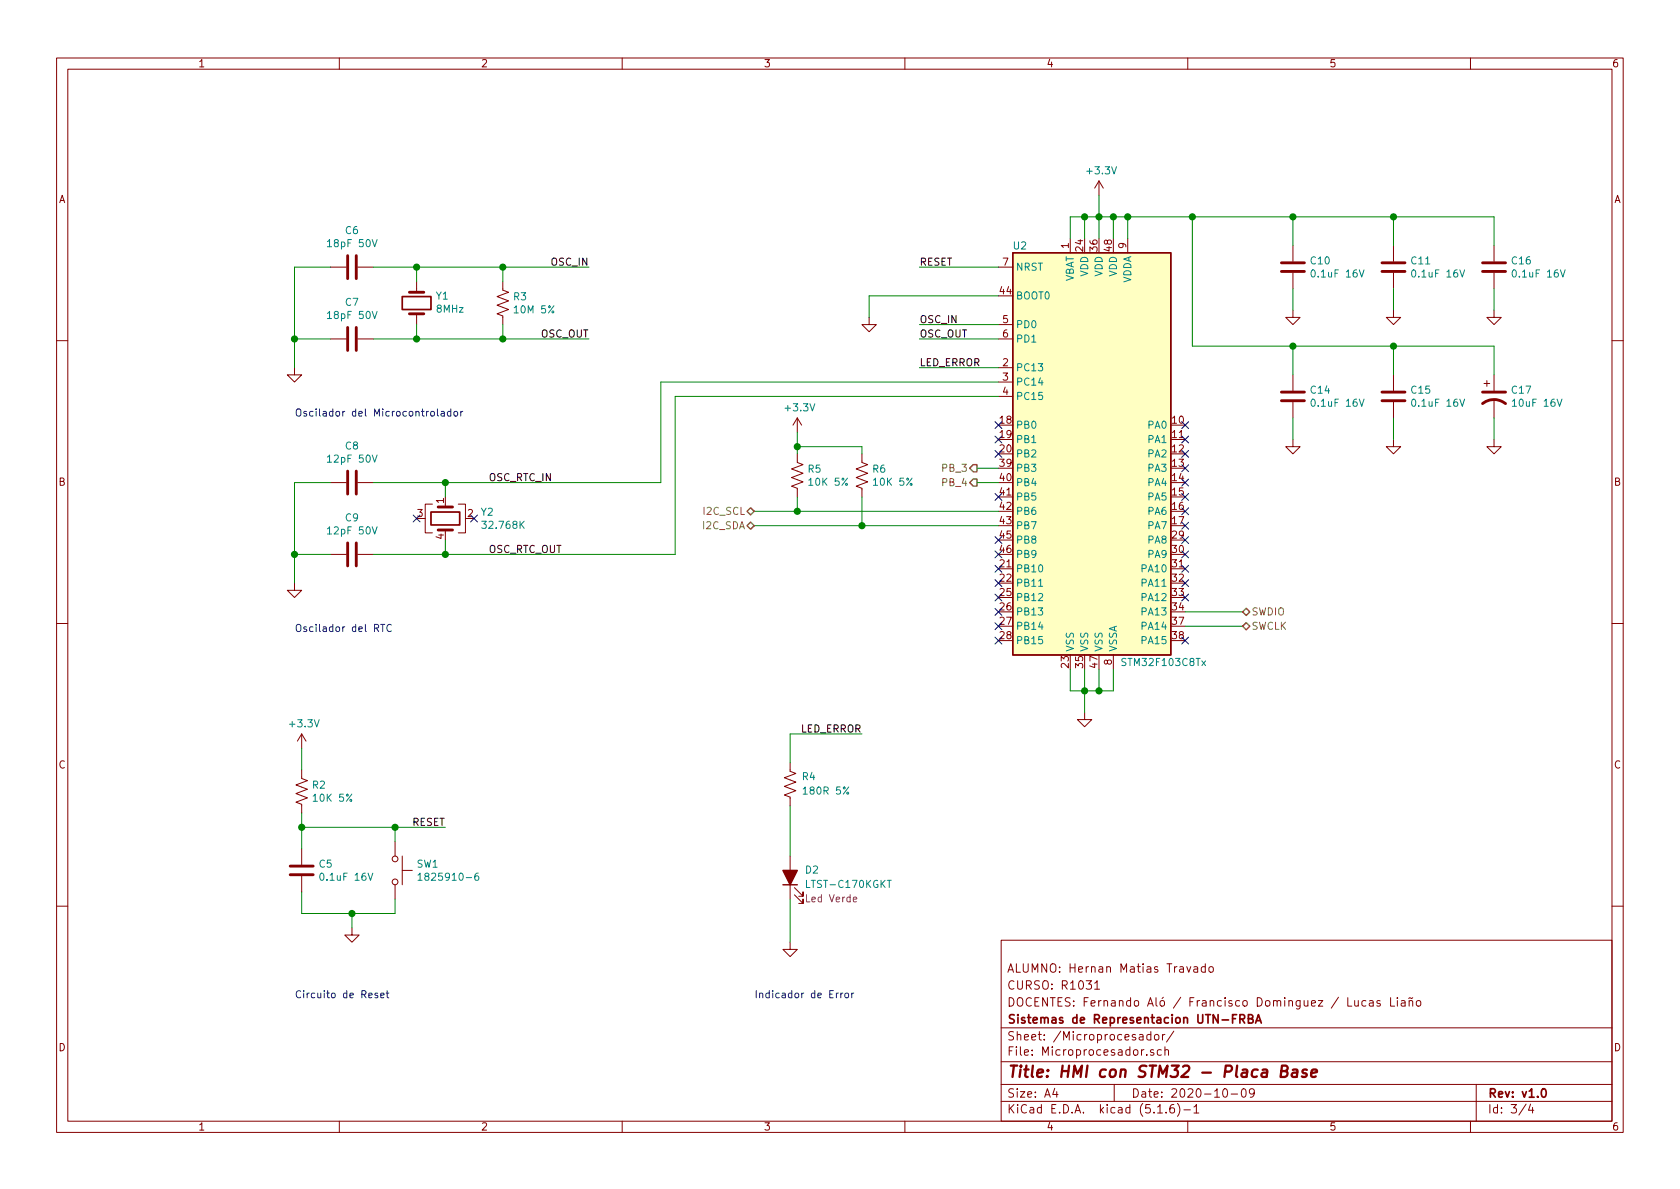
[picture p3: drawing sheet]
EESchema Schematic File Version 4
EELAYER 30 0
EELAYER END
$Descr A4 11693 8268
encoding utf-8
Sheet 3 4
Title "HMI con STM32 - Placa Base"
Date "2020-10-09"
Rev "v1.0"
Comp "Sistemas de Representacion UTN-FRBA"
Comment1 "DOCENTES: Fernando Aló / Francisco Dominguez / Lucas Liaño"
Comment2 "CURSO: R1031"
Comment3 "ALUMNO: Hernan Matias Travado"
Comment4 ""
$EndDescr
$Comp
L MCU_ST_STM32F1:STM32F103C8Tx U?
U 1 1
P 7650 3150
AR Path="/5F80D07D" Ref="U?"  Part="1" 
AR Path="/5F805E46/5F80D07D" Ref="U2"  Part="1" 
F 0 "U2" H 7100 4600 50  0000 C CNN
F 1 "STM32F103C8Tx" H 8100 1700 50  0000 C CNN
F 2 "Package_QFP:LQFP-48_7x7mm_P0.5mm" H 7050 1750 50  0001 R CNN
F 3 "https://www.st.com/resource/en/datasheet/stm32f103cb.pdf" H 7650 3150 50  0001 C CNN
F 4 "497-17666-1-ND" H 7650 3150 50  0001 C CNN "Digikey P/N"
F 5 "STMicroelectronics" H 7650 3150 50  0001 C CNN "Manufacturer"
F 6 "STM32F103C8T6TR" H 7650 3150 50  0001 C CNN "Manufacturer P/N"
	1    7650 3150
	1    0    0    -1  
$EndComp
$Comp
L power:+3.3V #PWR?
U 1 1
P 7650 1350
AR Path="/5F80D083" Ref="#PWR?"  Part="1" 
AR Path="/5F805E46/5F80D083" Ref="#PWR015"  Part="1" 
F 0 "#PWR015" H 7650 1200 50  0001 C CNN
F 1 "+3.3V" H 7665 1523 50  0000 C CNN
F 2 "" H 7650 1350 50  0001 C CNN
F 3 "" H 7650 1350 50  0001 C CNN
	1    7650 1350
	1    0    0    -1  
$EndComp
Wire Wire Line
	7650 1350 7650 1500
Wire Wire Line
	7650 1500 7750 1500
Wire Wire Line
	7750 1500 7750 1650
Connection ~ 7650 1500
Wire Wire Line
	7650 1500 7650 1650
Wire Wire Line
	7650 1500 7550 1500
Wire Wire Line
	7550 1500 7550 1650
Wire Wire Line
	6950 1850 6400 1850
Text Label 6400 1850 0    50   ~ 0
RESET
$Comp
L power:GND #PWR?
U 1 1
P 7550 4950
AR Path="/5F80D095" Ref="#PWR?"  Part="1" 
AR Path="/5F805E46/5F80D095" Ref="#PWR014"  Part="1" 
F 0 "#PWR014" H 7550 4700 50  0001 C CNN
F 1 "GND" H 7555 4777 50  0001 C CNN
F 2 "" H 7550 4950 50  0001 C CNN
F 3 "" H 7550 4950 50  0001 C CNN
	1    7550 4950
	1    0    0    -1  
$EndComp
Wire Wire Line
	7450 4650 7450 4800
Wire Wire Line
	7450 4800 7550 4800
Wire Wire Line
	7550 4800 7550 4650
Wire Wire Line
	7650 4650 7650 4800
Wire Wire Line
	7650 4800 7550 4800
Connection ~ 7550 4800
Wire Wire Line
	7550 4800 7550 4950
Wire Wire Line
	8250 4250 8650 4250
Wire Wire Line
	8250 4350 8650 4350
$Comp
L Device:R_US R?
U 1 1
P 6000 3300
AR Path="/5F80D0B2" Ref="R?"  Part="1" 
AR Path="/5F805E46/5F80D0B2" Ref="R6"  Part="1" 
F 0 "R6" H 6068 3346 50  0000 L CNN
F 1 "10K 5%" H 6068 3255 50  0000 L CNN
F 2 "Resistor_SMD:R_0603_1608Metric" V 6040 3290 50  0001 C CNN
F 3 "https://www.yageo.com/upload/media/product/productsearch/datasheet/rchip/PYu-AC_51_RoHS_L_7.pdf" H 6000 3300 50  0001 C CNN
F 4 "311-10KLECT-ND" H 6000 3300 50  0001 C CNN "Digikey P/N"
F 5 "Yageo" H 6000 3300 50  0001 C CNN "Manufacturer"
F 6 "AC0603JR-0710KL" H 6000 3300 50  0001 C CNN "Manufacturer P/N"
	1    6000 3300
	1    0    0    -1  
$EndComp
$Comp
L Device:R_US R?
U 1 1
P 5550 3300
AR Path="/5F80D0BB" Ref="R?"  Part="1" 
AR Path="/5F805E46/5F80D0BB" Ref="R5"  Part="1" 
F 0 "R5" H 5618 3346 50  0000 L CNN
F 1 "10K 5%" H 5618 3255 50  0000 L CNN
F 2 "Resistor_SMD:R_0603_1608Metric" V 5590 3290 50  0001 C CNN
F 3 "https://www.yageo.com/upload/media/product/productsearch/datasheet/rchip/PYu-AC_51_RoHS_L_7.pdf" H 5550 3300 50  0001 C CNN
F 4 "311-10KLECT-ND" H 5550 3300 50  0001 C CNN "Digikey P/N"
F 5 "Yageo" H 5550 3300 50  0001 C CNN "Manufacturer"
F 6 "AC0603JR-0710KL" H 5550 3300 50  0001 C CNN "Manufacturer P/N"
	1    5550 3300
	1    0    0    -1  
$EndComp
Wire Wire Line
	5550 3450 5550 3550
Connection ~ 5550 3550
Wire Wire Line
	5550 3550 5250 3550
Wire Wire Line
	6000 3450 6000 3650
Connection ~ 6000 3650
Wire Wire Line
	5550 3000 5550 3100
$Comp
L power:+3.3V #PWR?
U 1 1
P 5550 3000
AR Path="/5F80D0C8" Ref="#PWR?"  Part="1" 
AR Path="/5F805E46/5F80D0C8" Ref="#PWR013"  Part="1" 
F 0 "#PWR013" H 5550 2850 50  0001 C CNN
F 1 "+3.3V" H 5565 3173 50  0000 C CNN
F 2 "" H 5550 3000 50  0001 C CNN
F 3 "" H 5550 3000 50  0001 C CNN
	1    5550 3000
	1    0    0    -1  
$EndComp
Wire Wire Line
	6000 3150 6000 3100
Wire Wire Line
	6000 3100 5550 3100
Connection ~ 5550 3100
Wire Wire Line
	5550 3100 5550 3150
Text Label 6400 2550 0    50   ~ 0
LED_ERROR
Wire Wire Line
	6400 2550 6950 2550
NoConn ~ 6950 2950
NoConn ~ 6950 3050
NoConn ~ 6950 3150
NoConn ~ 6950 3450
NoConn ~ 6950 3750
NoConn ~ 6950 3850
NoConn ~ 6950 3950
NoConn ~ 6950 4050
NoConn ~ 6950 4150
NoConn ~ 6950 4250
NoConn ~ 6950 4350
NoConn ~ 6950 4450
NoConn ~ 8250 4450
NoConn ~ 8250 2950
NoConn ~ 8250 3050
NoConn ~ 8250 3950
NoConn ~ 8250 3850
NoConn ~ 8250 3750
NoConn ~ 8250 3650
NoConn ~ 8250 3550
NoConn ~ 8250 3450
NoConn ~ 8250 3350
NoConn ~ 8250 3250
$Comp
L Switch:SW_Push SW?
U 1 1
P 2750 6050
AR Path="/5F80D0FA" Ref="SW?"  Part="1" 
AR Path="/5F0D3A68/5F80D0FA" Ref="SW?"  Part="1" 
AR Path="/5F805E46/5F80D0FA" Ref="SW1"  Part="1" 
F 0 "SW1" V 2704 6198 50  0000 L CNN
F 1 "1825910-6" V 2795 6198 50  0000 L CNN
F 2 "Button_Switch_THT:SW_PUSH_6mm_H5mm" H 2750 6250 50  0001 C CNN
F 3 "https://www.te.com/commerce/DocumentDelivery/DDEController?Action=srchrtrv&DocNm=1825910&DocType=Customer+Drawing&DocLang=English" H 2750 6250 50  0001 C CNN
F 4 "450-1650-ND" H 2750 6050 50  0001 C CNN "Digikey P/N"
F 5 "TE Connectivity ALCOSWITCH Switches" H 2750 6050 50  0001 C CNN "Manufacturer"
F 6 "1825910-6" H 2750 6050 50  0001 C CNN "Manufacturer P/N"
	1    2750 6050
	0    1    1    0   
$EndComp
$Comp
L Device:C C?
U 1 1
P 9000 1850
AR Path="/5F80D103" Ref="C?"  Part="1" 
AR Path="/5F0D3A68/5F80D103" Ref="C?"  Part="1" 
AR Path="/5F805E46/5F80D103" Ref="C10"  Part="1" 
F 0 "C10" H 9115 1896 50  0000 L CNN
F 1 "0.1uF 16V" H 9115 1805 50  0000 L CNN
F 2 "Capacitor_SMD:C_0603_1608Metric" H 9038 1700 50  0001 C CNN
F 3 "https://media.digikey.com/pdf/Data%20Sheets/Samsung%20PDFs/CL_Series_MLCC_ds.pdf" H 9000 1850 50  0001 C CNN
F 4 "1276-1005-1-ND" H 9000 1850 50  0001 C CNN "Digikey P/N"
F 5 "Samsung Electro-Mechanics" H 9000 1850 50  0001 C CNN "Manufacturer"
F 6 "CL10B104KO8NNNC" H 9000 1850 50  0001 C CNN "Manufacturer P/N"
	1    9000 1850
	1    0    0    -1  
$EndComp
$Comp
L power:GND #PWR?
U 1 1
P 2450 6450
AR Path="/5F80D109" Ref="#PWR?"  Part="1" 
AR Path="/5F0D3A68/5F80D109" Ref="#PWR?"  Part="1" 
AR Path="/5F805E46/5F80D109" Ref="#PWR011"  Part="1" 
F 0 "#PWR011" H 2450 6200 50  0001 C CNN
F 1 "GND" H 2455 6277 50  0001 C CNN
F 2 "" H 2450 6450 50  0001 C CNN
F 3 "" H 2450 6450 50  0001 C CNN
	1    2450 6450
	1    0    0    -1  
$EndComp
Wire Wire Line
	2450 6450 2450 6350
Wire Wire Line
	2750 6350 2750 6250
$Comp
L Device:R_US R?
U 1 1
P 2100 5500
AR Path="/5F80D115" Ref="R?"  Part="1" 
AR Path="/5F0D3A68/5F80D115" Ref="R?"  Part="1" 
AR Path="/5F805E46/5F80D115" Ref="R2"  Part="1" 
F 0 "R2" H 2168 5546 50  0000 L CNN
F 1 "10K 5%" H 2168 5455 50  0000 L CNN
F 2 "Resistor_SMD:R_0603_1608Metric" V 2140 5490 50  0001 C CNN
F 3 "https://www.yageo.com/upload/media/product/productsearch/datasheet/rchip/PYu-AC_51_RoHS_L_7.pdf" H 2100 5500 50  0001 C CNN
F 4 "311-10KLECT-ND" H 2100 5500 50  0001 C CNN "Digikey P/N"
F 5 "Yageo" H 2100 5500 50  0001 C CNN "Manufacturer"
F 6 "AC0603JR-0710KL" H 2100 5500 50  0001 C CNN "Manufacturer P/N"
	1    2100 5500
	1    0    0    -1  
$EndComp
$Comp
L power:+3.3V #PWR?
U 1 1
P 2100 5200
AR Path="/5F80D11B" Ref="#PWR?"  Part="1" 
AR Path="/5F0D3A68/5F80D11B" Ref="#PWR?"  Part="1" 
AR Path="/5F805E46/5F80D11B" Ref="#PWR010"  Part="1" 
F 0 "#PWR010" H 2100 5050 50  0001 C CNN
F 1 "+3.3V" H 2115 5373 50  0000 C CNN
F 2 "" H 2100 5200 50  0001 C CNN
F 3 "" H 2100 5200 50  0001 C CNN
	1    2100 5200
	1    0    0    -1  
$EndComp
Wire Wire Line
	2100 5200 2100 5350
Wire Wire Line
	2750 5750 2750 5850
Wire Wire Line
	2750 5750 3100 5750
Connection ~ 2750 5750
Text Notes 2050 6950 0    50   ~ 0
Circuito de Reset
Text Label 3100 5750 2    50   ~ 0
RESET
Wire Wire Line
	2100 5650 2100 5750
Wire Wire Line
	2100 6350 2450 6350
Connection ~ 2450 6350
Wire Wire Line
	2450 6350 2750 6350
Wire Wire Line
	2100 5750 2750 5750
NoConn ~ 8250 3150
$Comp
L Device:R_US R?
U 1 1
P 5500 5450
AR Path="/5F09D028/5F80FF50" Ref="R?"  Part="1" 
AR Path="/5F80FF50" Ref="R?"  Part="1" 
AR Path="/5F805E46/5F80FF50" Ref="R4"  Part="1" 
F 0 "R4" H 5370 5400 50  0000 C CNN
F 1 "180R 5%" H 5250 5500 50  0000 C CNN
F 2 "Resistor_SMD:R_0603_1608Metric" V 5540 5440 50  0001 C CNN
F 3 "https://www.yageo.com/upload/media/product/productsearch/datasheet/rchip/PYu-RC_Group_51_RoHS_L_11.pdf" H 5500 5450 50  0001 C CNN
F 4 "311-180GRCT-ND" H 5500 5450 50  0001 C CNN "Digikey P/N"
F 5 "Yageo" H 5500 5450 50  0001 C CNN "Manufacturer"
F 6 "RC0603JR-07180RL" H 5500 5450 50  0001 C CNN "Manufacturer P/N"
	1    5500 5450
	-1   0    0    1   
$EndComp
$Comp
L Device:LED_ALT D?
U 1 1
P 5500 6100
AR Path="/5F09D028/5F80FF59" Ref="D?"  Part="1" 
AR Path="/5F80FF59" Ref="D?"  Part="1" 
AR Path="/5F805E46/5F80FF59" Ref="D2"  Part="1" 
F 0 "D2" V 5550 6000 50  0000 R CNN
F 1 "LTST-C170KGKT" V 5450 6000 50  0000 R CNN
F 2 "LED_SMD:LED_0805_2012Metric" H 5500 6100 50  0001 C CNN
F 3 "http://optoelectronics.liteon.com/upload/download/DS22-2000-109/LTST-C171KRKT.pdf" H 5500 6100 50  0001 C CNN
F 4 "160-1414-1-ND" H 5500 6100 50  0001 C CNN "Digikey P/N"
F 5 "Lite-On Inc." H 5500 6100 50  0001 C CNN "Manufacturer"
F 6 "LTST-C170KGKT" H 5500 6100 50  0001 C CNN "Manufacturer P/N"
F 7 "Led Verde" V 5350 6000 50  0000 R CNN "Notes"
	1    5500 6100
	0    -1   -1   0   
$EndComp
Wire Wire Line
	5500 5600 5500 5950
$Comp
L Device:C C?
U 1 1
P 2450 1850
AR Path="/5F822F02" Ref="C?"  Part="1" 
AR Path="/5F0D3A68/5F822F02" Ref="C?"  Part="1" 
AR Path="/5F805E46/5F822F02" Ref="C6"  Part="1" 
F 0 "C6" V 2702 1850 50  0000 C CNN
F 1 "18pF 50V" V 2611 1850 50  0000 C CNN
F 2 "Capacitor_SMD:C_0603_1608Metric" H 2488 1700 50  0001 C CNN
F 3 "https://media.digikey.com/pdf/Data%20Sheets/Samsung%20PDFs/CL_Series_MLCC_ds.pdf" H 2450 1850 50  0001 C CNN
F 4 "1276-1089-1-ND" H 2450 1850 50  0001 C CNN "Digikey P/N"
F 5 "Samsung Electro-Mechanics" H 2450 1850 50  0001 C CNN "Manufacturer"
F 6 "CL10C180JB8NNNC" H 2450 1850 50  0001 C CNN "Manufacturer P/N"
	1    2450 1850
	0    -1   -1   0   
$EndComp
$Comp
L Device:C C?
U 1 1
P 2450 2350
AR Path="/5F822F0B" Ref="C?"  Part="1" 
AR Path="/5F0D3A68/5F822F0B" Ref="C?"  Part="1" 
AR Path="/5F805E46/5F822F0B" Ref="C7"  Part="1" 
F 0 "C7" V 2702 2350 50  0000 C CNN
F 1 "18pF 50V" V 2611 2350 50  0000 C CNN
F 2 "Capacitor_SMD:C_0603_1608Metric" H 2488 2200 50  0001 C CNN
F 3 "https://media.digikey.com/pdf/Data%20Sheets/Samsung%20PDFs/CL_Series_MLCC_ds.pdf" H 2450 2350 50  0001 C CNN
F 4 "1276-1089-1-ND" H 2450 2350 50  0001 C CNN "Digikey P/N"
F 5 "Samsung Electro-Mechanics" H 2450 2350 50  0001 C CNN "Manufacturer"
F 6 "CL10C180JB8NNNC" H 2450 2350 50  0001 C CNN "Manufacturer P/N"
	1    2450 2350
	0    -1   -1   0   
$EndComp
Wire Wire Line
	2900 1950 2900 1850
Wire Wire Line
	2900 1850 2600 1850
Wire Wire Line
	2900 2250 2900 2350
Wire Wire Line
	2900 2350 2600 2350
$Comp
L power:GND #PWR?
U 1 1
P 2050 2550
AR Path="/5F822F15" Ref="#PWR?"  Part="1" 
AR Path="/5F0D3A68/5F822F15" Ref="#PWR?"  Part="1" 
AR Path="/5F805E46/5F822F15" Ref="#PWR08"  Part="1" 
F 0 "#PWR08" H 2050 2300 50  0001 C CNN
F 1 "GND" H 2055 2377 50  0001 C CNN
F 2 "" H 2050 2550 50  0001 C CNN
F 3 "" H 2050 2550 50  0001 C CNN
	1    2050 2550
	1    0    0    -1  
$EndComp
Wire Wire Line
	2050 2550 2050 2350
Wire Wire Line
	2050 1850 2300 1850
Wire Wire Line
	2300 2350 2050 2350
Connection ~ 2050 2350
Wire Wire Line
	2050 2350 2050 1850
Connection ~ 2900 1850
Connection ~ 2900 2350
Wire Wire Line
	2900 1850 3500 1850
Wire Wire Line
	2900 2350 3500 2350
$Comp
L Device:R_US R?
U 1 1
P 3500 2100
AR Path="/5F822F27" Ref="R?"  Part="1" 
AR Path="/5F0D3A68/5F822F27" Ref="R?"  Part="1" 
AR Path="/5F805E46/5F822F27" Ref="R3"  Part="1" 
F 0 "R3" H 3568 2146 50  0000 L CNN
F 1 "10M 5%" H 3568 2055 50  0000 L CNN
F 2 "Resistor_SMD:R_0603_1608Metric" V 3540 2090 50  0001 C CNN
F 3 "https://www.yageo.com/upload/media/product/productsearch/datasheet/rchip/PYu-RC_Group_51_RoHS_L_11.pdf" H 3500 2100 50  0001 C CNN
F 4 "311-10MGRCT-ND" H 3500 2100 50  0001 C CNN "Digikey P/N"
F 5 "Yageo" H 3500 2100 50  0001 C CNN "Manufacturer"
F 6 "RC0603JR-0710ML" H 3500 2100 50  0001 C CNN "Manufacturer P/N"
	1    3500 2100
	1    0    0    -1  
$EndComp
Wire Wire Line
	3500 1950 3500 1850
Wire Wire Line
	3500 2250 3500 2350
$Comp
L Device:C C?
U 1 1
P 2450 3350
AR Path="/5F822F3F" Ref="C?"  Part="1" 
AR Path="/5F0D3A68/5F822F3F" Ref="C?"  Part="1" 
AR Path="/5F805E46/5F822F3F" Ref="C8"  Part="1" 
F 0 "C8" V 2702 3350 50  0000 C CNN
F 1 "12pF 50V" V 2611 3350 50  0000 C CNN
F 2 "Capacitor_SMD:C_0603_1608Metric" H 2488 3200 50  0001 C CNN
F 3 "https://media.digikey.com/pdf/Data%20Sheets/Samsung%20PDFs/CL_Series_MLCC_ds.pdf" H 2450 3350 50  0001 C CNN
F 4 "1276-1254-1-ND" H 2450 3350 50  0001 C CNN "Digikey P/N"
F 5 "Samsung Electro-Mechanics" H 2450 3350 50  0001 C CNN "Manufacturer"
F 6 "CL10C120JB8NNNC" H 2450 3350 50  0001 C CNN "Manufacturer P/N"
	1    2450 3350
	0    -1   -1   0   
$EndComp
$Comp
L Device:C C?
U 1 1
P 2450 3850
AR Path="/5F822F48" Ref="C?"  Part="1" 
AR Path="/5F0D3A68/5F822F48" Ref="C?"  Part="1" 
AR Path="/5F805E46/5F822F48" Ref="C9"  Part="1" 
F 0 "C9" V 2702 3850 50  0000 C CNN
F 1 "12pF 50V" V 2611 3850 50  0000 C CNN
F 2 "Capacitor_SMD:C_0603_1608Metric" H 2488 3700 50  0001 C CNN
F 3 "https://media.digikey.com/pdf/Data%20Sheets/Samsung%20PDFs/CL_Series_MLCC_ds.pdf" H 2450 3850 50  0001 C CNN
F 4 "1276-1254-1-ND" H 2450 3850 50  0001 C CNN "Digikey P/N"
F 5 "Samsung Electro-Mechanics" H 2450 3850 50  0001 C CNN "Manufacturer"
F 6 "CL10C120JB8NNNC" H 2450 3850 50  0001 C CNN "Manufacturer P/N"
	1    2450 3850
	0    -1   -1   0   
$EndComp
Wire Wire Line
	3100 3450 3100 3350
Wire Wire Line
	3100 3350 2600 3350
Wire Wire Line
	3100 3750 3100 3850
Wire Wire Line
	3100 3850 2600 3850
$Comp
L power:GND #PWR?
U 1 1
P 2050 4050
AR Path="/5F822F52" Ref="#PWR?"  Part="1" 
AR Path="/5F0D3A68/5F822F52" Ref="#PWR?"  Part="1" 
AR Path="/5F805E46/5F822F52" Ref="#PWR09"  Part="1" 
F 0 "#PWR09" H 2050 3800 50  0001 C CNN
F 1 "GND" H 2055 3877 50  0001 C CNN
F 2 "" H 2050 4050 50  0001 C CNN
F 3 "" H 2050 4050 50  0001 C CNN
	1    2050 4050
	1    0    0    -1  
$EndComp
Wire Wire Line
	2050 4050 2050 3850
Wire Wire Line
	2050 3350 2300 3350
Wire Wire Line
	2300 3850 2050 3850
Connection ~ 2050 3850
Wire Wire Line
	2050 3850 2050 3350
Connection ~ 3100 3350
Connection ~ 3100 3850
Text Notes 2050 4400 0    50   ~ 0
Oscilador del RTC
Text Notes 2050 2900 0    50   ~ 0
Oscilador del Microcontrolador
$Comp
L Device:Crystal Y?
U 1 1
P 2900 2100
AR Path="/5F822F72" Ref="Y?"  Part="1" 
AR Path="/5F0D3A68/5F822F72" Ref="Y?"  Part="1" 
AR Path="/5F805E46/5F822F72" Ref="Y1"  Part="1" 
F 0 "Y1" V 2946 1969 50  0000 R CNN
F 1 "8MHz" V 2855 1969 50  0000 R CNN
F 2 "HMIconSTM32:Crystal_SMD_Abracon_ABM7-2Pin_6.0x3.5mm" H 2900 2100 50  0001 C CNN
F 3 "https://abracon.com/Resonators/abm7.pdf" H 2900 2100 50  0001 C CNN
F 4 "535-9831-1-ND" H 2900 2100 50  0001 C CNN "Digikey P/N"
F 5 "Abracon LLC" H 2900 2100 50  0001 C CNN "Manufacturer"
F 6 "ABM7-8.000MHZ-D2Y-T" H 2900 2100 50  0001 C CNN "Manufacturer P/N"
	1    2900 2100
	0    -1   -1   0   
$EndComp
Text Label 6000 5100 2    50   ~ 0
LED_ERROR
Wire Wire Line
	5500 5100 5500 5300
Text Label 3400 3350 0    50   ~ 0
OSC_RTC_IN
Text Label 3400 3850 0    50   ~ 0
OSC_RTC_OUT
Text Label 4100 1850 2    50   ~ 0
OSC_IN
Text Label 4100 2350 2    50   ~ 0
OSC_OUT
Text HLabel 5250 3650 0    50   BiDi ~ 0
I2C_SDA
Text HLabel 5250 3550 0    50   BiDi ~ 0
I2C_SCL
Text HLabel 8650 4250 2    50   BiDi ~ 0
SWDIO
Text HLabel 8650 4350 2    50   BiDi ~ 0
SWCLK
Text HLabel 6800 3250 0    50   Output ~ 0
PB_3
Text HLabel 6800 3350 0    50   Output ~ 0
PB_4
$Comp
L Device:C C?
U 1 1
P 9700 1850
AR Path="/5F70D1A7" Ref="C?"  Part="1" 
AR Path="/5F0D3A68/5F70D1A7" Ref="C?"  Part="1" 
AR Path="/5F805E46/5F70D1A7" Ref="C11"  Part="1" 
F 0 "C11" H 9815 1896 50  0000 L CNN
F 1 "0.1uF 16V" H 9815 1805 50  0000 L CNN
F 2 "Capacitor_SMD:C_0603_1608Metric" H 9738 1700 50  0001 C CNN
F 3 "https://media.digikey.com/pdf/Data%20Sheets/Samsung%20PDFs/CL_Series_MLCC_ds.pdf" H 9700 1850 50  0001 C CNN
F 4 "1276-1005-1-ND" H 9700 1850 50  0001 C CNN "Digikey P/N"
F 5 "Samsung Electro-Mechanics" H 9700 1850 50  0001 C CNN "Manufacturer"
F 6 "CL10B104KO8NNNC" H 9700 1850 50  0001 C CNN "Manufacturer P/N"
	1    9700 1850
	1    0    0    -1  
$EndComp
$Comp
L power:GND #PWR016
U 1 1
P 9000 2150
F 0 "#PWR016" H 9000 1900 50  0001 C CNN
F 1 "GND" H 9005 1977 50  0001 C CNN
F 2 "" H 9000 2150 50  0001 C CNN
F 3 "" H 9000 2150 50  0001 C CNN
	1    9000 2150
	1    0    0    -1  
$EndComp
$Comp
L power:GND #PWR017
U 1 1
P 9700 2150
F 0 "#PWR017" H 9700 1900 50  0001 C CNN
F 1 "GND" H 9705 1977 50  0001 C CNN
F 2 "" H 9700 2150 50  0001 C CNN
F 3 "" H 9700 2150 50  0001 C CNN
	1    9700 2150
	1    0    0    -1  
$EndComp
Wire Wire Line
	9700 2150 9700 2000
Wire Wire Line
	9700 1500 9000 1500
Wire Wire Line
	9700 1700 9700 1500
Connection ~ 7750 1500
Wire Wire Line
	9000 2150 9000 2000
Wire Wire Line
	9000 1700 9000 1500
$Comp
L Device:C C?
U 1 1
P 2100 6050
AR Path="/5F72F6AB" Ref="C?"  Part="1" 
AR Path="/5F0D3A68/5F72F6AB" Ref="C?"  Part="1" 
AR Path="/5F805E46/5F72F6AB" Ref="C5"  Part="1" 
F 0 "C5" H 2215 6096 50  0000 L CNN
F 1 "0.1uF 16V" H 2215 6005 50  0000 L CNN
F 2 "Capacitor_SMD:C_0603_1608Metric" H 2138 5900 50  0001 C CNN
F 3 "https://media.digikey.com/pdf/Data%20Sheets/Samsung%20PDFs/CL_Series_MLCC_ds.pdf" H 2100 6050 50  0001 C CNN
F 4 "1276-1005-1-ND" H 2100 6050 50  0001 C CNN "Digikey P/N"
F 5 "Samsung Electro-Mechanics" H 2100 6050 50  0001 C CNN "Manufacturer"
F 6 "CL10B104KO8NNNC" H 2100 6050 50  0001 C CNN "Manufacturer P/N"
	1    2100 6050
	1    0    0    -1  
$EndComp
Wire Wire Line
	2100 5750 2100 5900
Wire Wire Line
	2100 6200 2100 6350
Connection ~ 2100 5750
Wire Wire Line
	5250 3650 6000 3650
Wire Wire Line
	4700 2750 4700 3850
Wire Wire Line
	4700 2750 6950 2750
Wire Wire Line
	3100 3850 4700 3850
Wire Wire Line
	4600 2650 4600 3350
Wire Wire Line
	4600 2650 6950 2650
Wire Wire Line
	3100 3350 4600 3350
Wire Wire Line
	5500 6250 5500 6550
$Comp
L power:GND #PWR?
U 1 1
P 5500 6550
AR Path="/5F09D028/5F80FF5F" Ref="#PWR?"  Part="1" 
AR Path="/5F80FF5F" Ref="#PWR?"  Part="1" 
AR Path="/5F805E46/5F80FF5F" Ref="#PWR012"  Part="1" 
F 0 "#PWR012" H 5500 6300 50  0001 C CNN
F 1 "GND" H 5505 6377 50  0001 C CNN
F 2 "" H 5500 6550 50  0001 C CNN
F 3 "" H 5500 6550 50  0001 C CNN
	1    5500 6550
	1    0    0    -1  
$EndComp
Wire Wire Line
	5500 5100 6000 5100
Text Notes 5250 6950 0    50   ~ 0
Indicador de Error
Wire Wire Line
	7750 4650 7750 4800
Wire Wire Line
	7750 4800 7650 4800
Connection ~ 7650 4800
Wire Wire Line
	7850 1650 7850 1500
Connection ~ 7850 1500
Wire Wire Line
	7850 1500 7750 1500
Wire Wire Line
	7450 1650 7450 1500
Wire Wire Line
	7450 1500 7550 1500
Connection ~ 7550 1500
$Comp
L Device:C C?
U 1 1
P 10400 1850
AR Path="/5F7FB2BB" Ref="C?"  Part="1" 
AR Path="/5F0D3A68/5F7FB2BB" Ref="C?"  Part="1" 
AR Path="/5F805E46/5F7FB2BB" Ref="C16"  Part="1" 
F 0 "C16" H 10515 1896 50  0000 L CNN
F 1 "0.1uF 16V" H 10515 1805 50  0000 L CNN
F 2 "Capacitor_SMD:C_0603_1608Metric" H 10438 1700 50  0001 C CNN
F 3 "https://media.digikey.com/pdf/Data%20Sheets/Samsung%20PDFs/CL_Series_MLCC_ds.pdf" H 10400 1850 50  0001 C CNN
F 4 "1276-1005-1-ND" H 10400 1850 50  0001 C CNN "Digikey P/N"
F 5 "Samsung Electro-Mechanics" H 10400 1850 50  0001 C CNN "Manufacturer"
F 6 "CL10B104KO8NNNC" H 10400 1850 50  0001 C CNN "Manufacturer P/N"
	1    10400 1850
	1    0    0    -1  
$EndComp
$Comp
L power:GND #PWR047
U 1 1
P 10400 2150
F 0 "#PWR047" H 10400 1900 50  0001 C CNN
F 1 "GND" H 10405 1977 50  0001 C CNN
F 2 "" H 10400 2150 50  0001 C CNN
F 3 "" H 10400 2150 50  0001 C CNN
	1    10400 2150
	1    0    0    -1  
$EndComp
Wire Wire Line
	10400 2150 10400 2000
Wire Wire Line
	10400 1500 9700 1500
Wire Wire Line
	10400 1700 10400 1500
$Comp
L Device:C C?
U 1 1
P 9000 2750
AR Path="/5F7FDEFD" Ref="C?"  Part="1" 
AR Path="/5F0D3A68/5F7FDEFD" Ref="C?"  Part="1" 
AR Path="/5F805E46/5F7FDEFD" Ref="C14"  Part="1" 
F 0 "C14" H 9115 2796 50  0000 L CNN
F 1 "0.1uF 16V" H 9115 2705 50  0000 L CNN
F 2 "Capacitor_SMD:C_0603_1608Metric" H 9038 2600 50  0001 C CNN
F 3 "https://media.digikey.com/pdf/Data%20Sheets/Samsung%20PDFs/CL_Series_MLCC_ds.pdf" H 9000 2750 50  0001 C CNN
F 4 "1276-1005-1-ND" H 9000 2750 50  0001 C CNN "Digikey P/N"
F 5 "Samsung Electro-Mechanics" H 9000 2750 50  0001 C CNN "Manufacturer"
F 6 "CL10B104KO8NNNC" H 9000 2750 50  0001 C CNN "Manufacturer P/N"
	1    9000 2750
	1    0    0    -1  
$EndComp
$Comp
L power:GND #PWR045
U 1 1
P 9000 3050
F 0 "#PWR045" H 9000 2800 50  0001 C CNN
F 1 "GND" H 9005 2877 50  0001 C CNN
F 2 "" H 9000 3050 50  0001 C CNN
F 3 "" H 9000 3050 50  0001 C CNN
	1    9000 3050
	1    0    0    -1  
$EndComp
Wire Wire Line
	9000 3050 9000 2900
Wire Wire Line
	9000 2600 9000 2400
Connection ~ 9700 1500
$Comp
L Device:C C?
U 1 1
P 9700 2750
AR Path="/5F809BA9" Ref="C?"  Part="1" 
AR Path="/5F0D3A68/5F809BA9" Ref="C?"  Part="1" 
AR Path="/5F805E46/5F809BA9" Ref="C15"  Part="1" 
F 0 "C15" H 9815 2796 50  0000 L CNN
F 1 "0.1uF 16V" H 9815 2705 50  0000 L CNN
F 2 "Capacitor_SMD:C_0603_1608Metric" H 9738 2600 50  0001 C CNN
F 3 "https://media.digikey.com/pdf/Data%20Sheets/Samsung%20PDFs/CL_Series_MLCC_ds.pdf" H 9700 2750 50  0001 C CNN
F 4 "1276-1005-1-ND" H 9700 2750 50  0001 C CNN "Digikey P/N"
F 5 "Samsung Electro-Mechanics" H 9700 2750 50  0001 C CNN "Manufacturer"
F 6 "CL10B104KO8NNNC" H 9700 2750 50  0001 C CNN "Manufacturer P/N"
	1    9700 2750
	1    0    0    -1  
$EndComp
$Comp
L power:GND #PWR046
U 1 1
P 9700 3050
F 0 "#PWR046" H 9700 2800 50  0001 C CNN
F 1 "GND" H 9705 2877 50  0001 C CNN
F 2 "" H 9700 3050 50  0001 C CNN
F 3 "" H 9700 3050 50  0001 C CNN
	1    9700 3050
	1    0    0    -1  
$EndComp
Wire Wire Line
	9700 3050 9700 2900
Wire Wire Line
	9700 2400 9000 2400
Wire Wire Line
	9700 2600 9700 2400
Wire Wire Line
	8300 2400 8300 1500
Wire Wire Line
	8300 1500 7850 1500
Wire Wire Line
	9000 1500 8300 1500
Connection ~ 9000 1500
Connection ~ 8300 1500
Wire Wire Line
	9000 2400 8300 2400
Connection ~ 9000 2400
Text Label 6400 2250 0    50   ~ 0
OSC_IN
Text Label 6400 2350 0    50   ~ 0
OSC_OUT
Wire Wire Line
	4100 1850 3500 1850
Connection ~ 3500 1850
Wire Wire Line
	3500 2350 4100 2350
Connection ~ 3500 2350
Wire Wire Line
	6400 2250 6950 2250
Wire Wire Line
	6400 2350 6950 2350
$Comp
L power:GND #PWR044
U 1 1
P 6050 2200
F 0 "#PWR044" H 6050 1950 50  0001 C CNN
F 1 "GND" H 6055 2027 50  0001 C CNN
F 2 "" H 6050 2200 50  0001 C CNN
F 3 "" H 6050 2200 50  0001 C CNN
	1    6050 2200
	1    0    0    -1  
$EndComp
Wire Wire Line
	6050 2200 6050 2050
Wire Wire Line
	6050 2050 6950 2050
Wire Wire Line
	5550 3550 6950 3550
Wire Wire Line
	6000 3650 6950 3650
Wire Wire Line
	6800 3350 6950 3350
Wire Wire Line
	6800 3250 6950 3250
NoConn ~ 8250 4050
NoConn ~ 8250 4150
$Comp
L Device:CP1 C?
U 1 1
P 10400 2750
AR Path="/5FBA46F7" Ref="C?"  Part="1" 
AR Path="/5F0D3A68/5FBA46F7" Ref="C?"  Part="1" 
AR Path="/5F805E46/5FBA46F7" Ref="C17"  Part="1" 
F 0 "C17" H 10515 2796 50  0000 L CNN
F 1 "10uF 16V" H 10515 2705 50  0000 L CNN
F 2 "Capacitor_SMD:CP_Elec_4x5.8" H 10400 2750 50  0001 C CNN
F 3 "https://industrial.panasonic.com/cdbs/www-data/pdf/RDE0000/ABA0000C1157.pdf" H 10400 2750 50  0001 C CNN
F 4 "PCE4743CT-ND" H 10400 2750 50  0001 C CNN "Digikey P/N"
F 5 "Panasonic Electronic Components" H 10400 2750 50  0001 C CNN "Manufacturer"
F 6 "EEE-HB1C100AR" H 10400 2750 50  0001 C CNN "Manufacturer P/N"
	1    10400 2750
	1    0    0    -1  
$EndComp
Wire Wire Line
	10400 2400 10400 2600
Wire Wire Line
	10400 2400 9700 2400
Connection ~ 9700 2400
$Comp
L power:GND #PWR0102
U 1 1
P 10400 3050
F 0 "#PWR0102" H 10400 2800 50  0001 C CNN
F 1 "GND" H 10405 2877 50  0001 C CNN
F 2 "" H 10400 3050 50  0001 C CNN
F 3 "" H 10400 3050 50  0001 C CNN
	1    10400 3050
	1    0    0    -1  
$EndComp
Wire Wire Line
	10400 2900 10400 3050
$Comp
L Device:Crystal_GND23 Y2
U 1 1
P 3100 3600
F 0 "Y2" V 3054 3844 50  0000 L CNN
F 1 "32.768K" V 3145 3844 50  0000 L CNN
F 2 "HMIconSTM32:Crystal_SMD_Abracon_ABS25-4Pin_8.0x3.8mm" H 3100 3600 50  0001 C CNN
F 3 "https://abracon.com/Resonators/abs25.pdf" H 3100 3600 50  0001 C CNN
F 4 "535-9166-1-ND" H 3100 3600 50  0001 C CNN "Digikey P/N"
F 5 "Abracon LLC" H 3100 3600 50  0001 C CNN "Manufacturer"
F 6 "ABS25-32.768KHZ-T" H 3100 3600 50  0001 C CNN "Manufacturer P/N"
	1    3100 3600
	0    1    1    0   
$EndComp
NoConn ~ 3300 3600
NoConn ~ 2900 3600
$EndSCHEMATC
